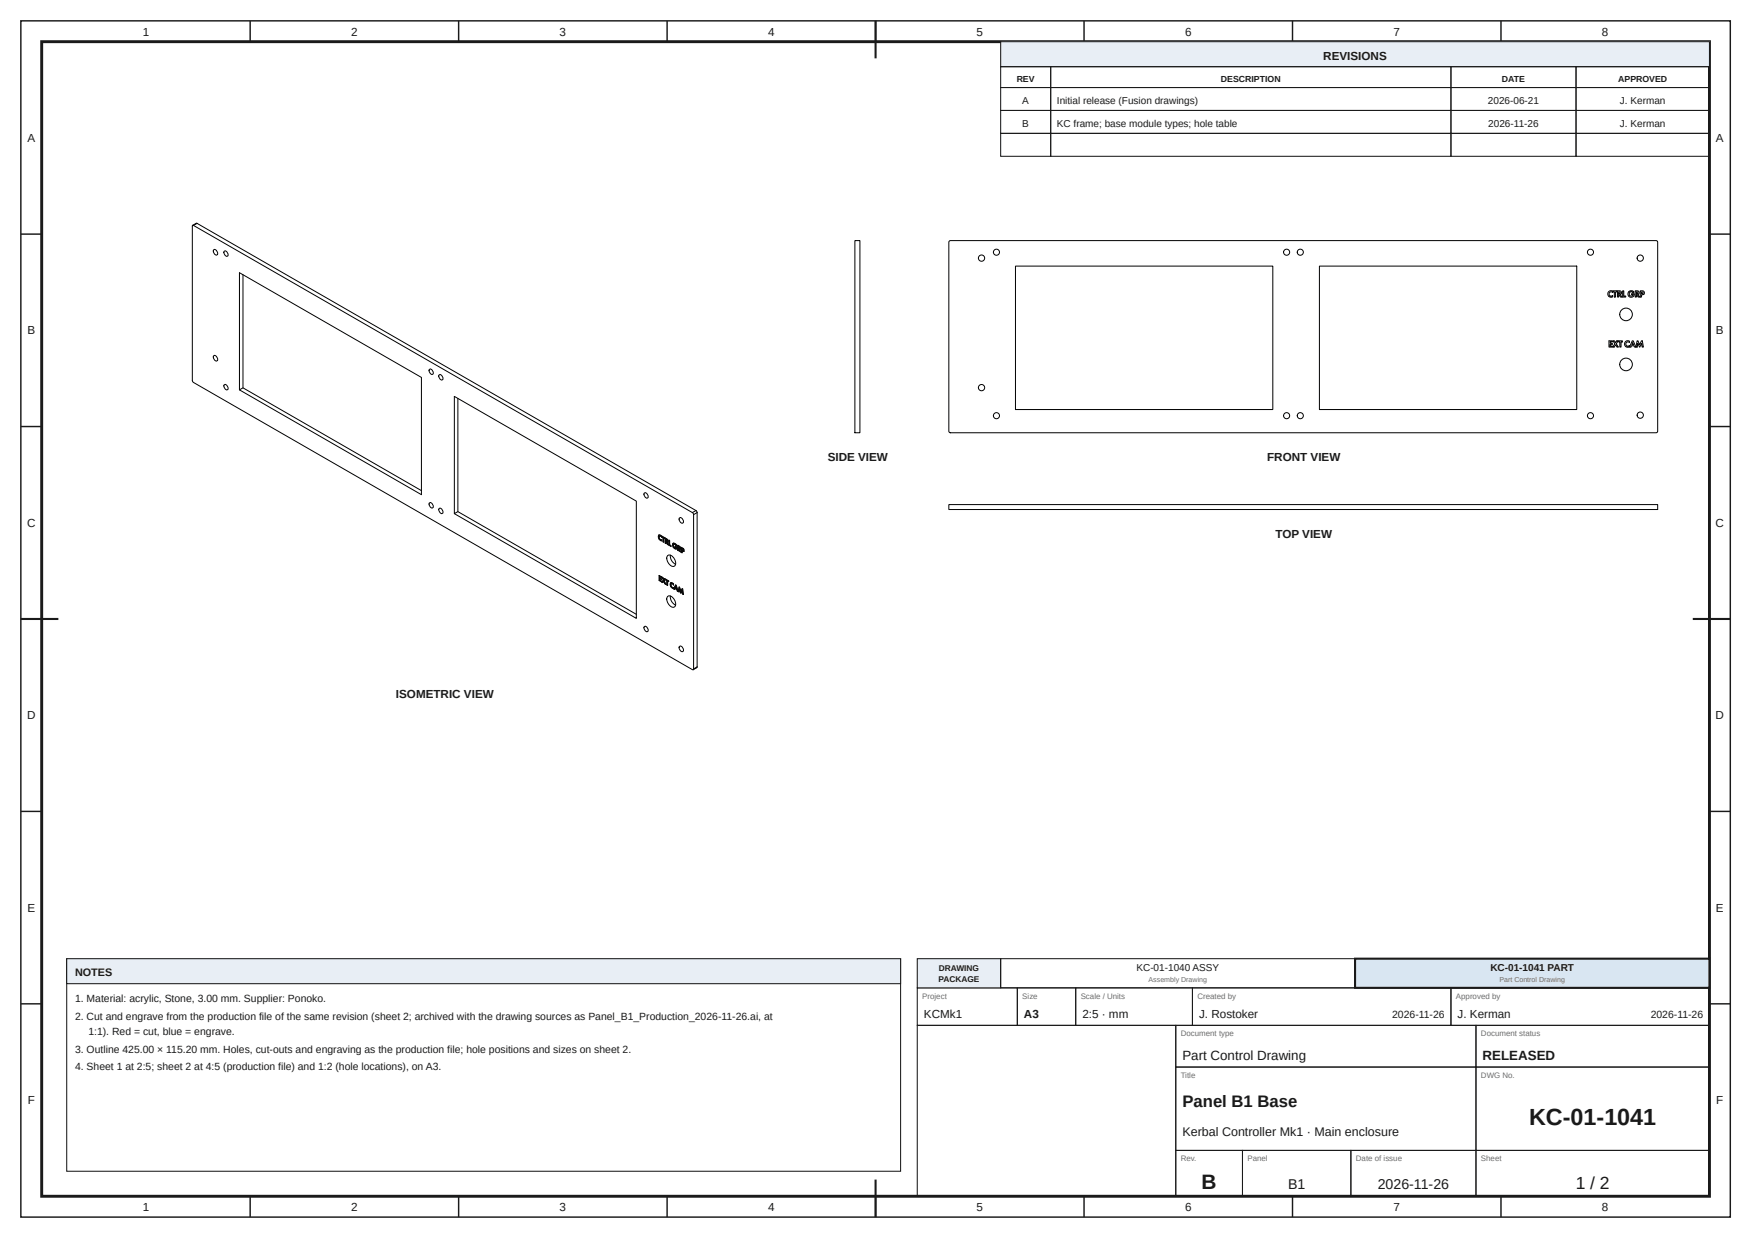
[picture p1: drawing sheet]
<svg xmlns="http://www.w3.org/2000/svg" width="420mm" height="297mm" viewBox="0 0 420 297" stroke-linecap="round" stroke-linejoin="round" font-family="sans-serif">
<g fill="none" stroke="#1a1a1a" stroke-width=".35">
<path d="M5 5h410v287h-410zM60 5v5M110 5v5M160 5v5M210 5v5M260 5v5M310 5v5M360 5v5M5 56.2h5M410 56.2h5M5 102.3h5M410 102.3h5"/>
<path d="M5 148.5h5M410 148.5h5M5 194.7h5M410 194.7h5M5 240.8h5M410 240.8h5M60 287v5M110 287v5M160 287v5M210 287v5M260 287v5M310 287v5"/>
<path d="M360 287v5"/>
</g>
<path d="M10 10h400v277h-400z" fill="none" stroke="#1a1a1a" stroke-width=".7" stroke-linecap="butt"/>
<path d="M210 5v9M5 148.5h9M406 148.5h9M210 283v9" fill="none" stroke="#1a1a1a" stroke-width=".5"/>
<path d="M240 10h170v6h-170z" fill="#e8eef5"/>
<g fill="none" stroke="#1a1a1a" stroke-width=".25">
<path d="M240 10h170v6h-170zM240 16h12v5h-12zM252 16h96v5h-96zM348 16h30v5h-30zM378 16h32v5h-32zM240 21h12v5.5h-12zM240 26.5h12v5.5h-12zM240 32h12v5.5h-12zM252 21h96v5.5h-96zM252 26.5h96v5.5h-96zM252 32h96v5.5h-96zM348 21h30v5.5h-30z"/>
<path d="M348 26.5h30v5.5h-30zM348 32h30v5.5h-30zM378 21h32v5.5h-32zM378 26.5h32v5.5h-32zM378 32h32v5.5h-32zM220 237h24v9h-24zM244 237h14v9h-14zM258 237h28v9h-28zM286 237h62v9h-62zM348 237h62v9h-62zM220 246h62v41h-62zM282 246h72v10h-72z"/>
<path d="M282 256h72v20h-72zM354 246h56v10h-56zM354 256h56v20h-56zM282 276h16v11h-16zM298 276h26v11h-26zM324 276h30v11h-30zM354 276h56v11h-56z"/>
</g>
<path d="M220 230h20v7h-20z" fill="#e8eef5"/>
<path d="M220 230h20v7h-20zM240 230h85v7h-85z" fill="none" stroke="#1a1a1a" stroke-width=".25"/>
<path d="M325 230h85v7h-85z" fill="#d9e6f2"/>
<path d="M325 230h85v7h-85z" fill="none" stroke="#1a1a1a" stroke-width=".5"/>
<g fill="none" stroke="#000" stroke-width=".24">
<path d="M46.4 54.1l-.3 .1v37.1l.2 .4 119.8 69h.1l.2-.2M46.4 54.1l119.7 68.9M47.3 53.6l-1.1 .5M47.3 53.6l-.9 .5M47.3 53.6l119.6 68.9M51.2 60a.76 .76 0 0 1 .9 .3 .76 .76 0 0 1-.1 .9l-.7-.5zM205 57.7h1.2v46.1h-1.2zM227.7 57.9l.2-.2h169.4l.3 .3v45.5l-.3 .3h-169.4l-.3-.3zM53.8 60.3a.74 .74 0 0 1 .8 .3 .74 .74 0 0 1-.1 .9l-.7-.5zM58.3 65.9v27.1M243.6 63.8h61.7v34.5h-61.7zM316.4 63.8h61.8v34.5h-61.8z"/>
<path d="M385.8 70l.4-.3 .6 .1v.4l-.5-.2-.4 .5 .3 .5 .6-.1v.3l-.6 .1-.4-.3-.2-.6zM386.8 69.8h1v.2h-.3v1.3h-.3v-1.3h-.4zM388.2 70l.4 .1-.1 .3-.3 .1zM388.6 70.6l.3-.2-.1-.4-.9-.2v1.5h.3v-.6l.5 .6h.3l-.4-.7M389.2 69.8h.3v1.2h.4v.3h-.7zM390.7 70l.4-.3 .7 .3 .1 .1-.3 .1-.3-.2-.4 .1-.2 .4 .2 .4 .5 .1 .3-.3h-.4v-.2h.7l-.2 .6-.7 .2-.5-.2-.2-.7zM392.2 69.8h.6l.3 .2v.4l-.3 .2 .5 .7h-.4l-.4-.6v.6h-.3zM392.5 70l.3 .1v.3l-.3 .1zM393.4 69.8h.7l.3 .3-.1 .5-.6 .1v.6h-.3zM393.7 70l.4 .1-.1 .3-.3 .1zM51.2 85.4a.76 .76 0 0 1 .9 .3 .76 .76 0 0 1-.1 .9l-.7-.4zM53.8 92.3a.74 .74 0 0 1 .8 .4 .74 .74 0 0 1-.1 .9l-.7-.5z"/>
<path d="M57.4 93.5l43.7 25.2v-28.2l-43.7-25.1v28.1l.9-.5 42.8 24.7M103 88.6a.74 .74 0 0 1 .8 .4 .74 .74 0 0 1-.1 .8l-.6-.4zM105.3 90a.74 .74 0 0 1 .8 .3 .74 .74 0 0 1-.1 .9l-.6-.5zM109.8 95.6v27.1M385.9 81.8h.8v.2h-.5v.4h.5v.2h-.5v.4h.5v.3h-.8zM386.9 81.8h.3l.3 .4 .3-.4h.3l-.4 .7 .5 .8h-.4l-.3-.6-.4 .6h-.3l.5-.8zM388.2 81.8h.9v.2h-.3v1.3h-.3v-1.3h-.3zM389.9 81.9l.3-.2 .6 .1v.4l-.5-.2-.4 .4 .2 .6h.5l.2-.1v.3l-.5 .1-.5-.2-.2-.8zM391.5 81.8h.2l.7 1.5h-.4l-.1-.3h-.6l-.2 .3h-.3zM391.6 82.2l.2 .5h-.4zM392.6 81.8h.3l.4 .9 .4-.9h.2l.2 1.5h-.2l-.2-.9-.4 .9-.5-.9-.1 .9h-.3zM154.5 118.3a.74 .74 0 0 1 .8 .4 .74 .74 0 0 1-.1 .8l-.6-.4z"/>
<path d="M103 120.7a.74 .74 0 0 1 .8 .3 .74 .74 0 0 1-.1 .9l-.6-.5zM105.3 122a.74 .74 0 0 1 .8 .4 .74 .74 0 0 1-.1 .8l-.6-.4zM109 123.2l43.6 25.2v-28.2l-43.6-25.1v28.1l.8-.5 42.8 24.7M158 128.4l.6 .1 .1 .4-.2-.2a.32 .32 0 0 0-.4 .1 .32 .32 0 0 0 .1 .4l.5 .3v.3l-.3-.2-.4-.4zM158.1 128.3l-.1 .3 .1 .6 .6 .5M158.1 129.3h.1M158.2 138.1v1.1l.5 .3M158.2 128.6l.3-.1 .2 .2M158.3 138.9v.3l.4 .2v.2l-.5-.4M158.3 138.4l.4 .2v-.2l-.6-.4v1.3M158.7 138.5l-.4-.1v.2l.3 .3v.2l-.3-.2 .3 .1M158.7 129.5h.1"/>
<path d="M158.8 128.8v-.2l.7 .4v.2l-.3-.1M158.8 139.6l.2 .1M158.8 128.7l.3 .2 .1 1.1M158.8 128.8l.2 .2M158.9 138.5l.3 .6-.4 .5M159.1 128.9v1M159.1 139.2l-.3 .4M159.2 139.1l-.2-.5-.2-.2 .4 .7M159.2 139.5l-.2 .3-.3-.2M159.4 138.8l.3 .1-.4 .4 .4 .9-.2-.2M159.5 138.8l-.3 .3zM159.5 129.1h-.3v1l-.2-.1"/>
<path d="M159.5 130.3v-1.2l.7 .5v.4h-.2l.3 .7-.3-.1M159.6 129.1l.1 1.2M159.7 139.2v-.2l.7 .4v.2l-.3-.2M159.7 129.4v.4h.2l-.1-.4M159.8 139l.2 .3 .1 1.1M159.8 139.1l.1 .2M159.8 129.9l.3 .6M159.8 129.4l.3 .2-.1 .2M159.8 129.9l.5 .7M159.8 129.9l-.1 .5-.1-.2M159.9 129.9h-.2M159.9 129.4h-.1"/>
<path d="M160 130h.1M160 139.3v1M160.1 133.3a1.3 1.3 0 0 1 1.8 1 .92 .92 0 0 1 .2 1 .92 .92 0 0 1-.8 .6 1.96 1.96 0 0 1-1.2-2.6zM160.4 139.5l-.3-.1v1.1l-.2-.2M160.5 129.6v1.1l.4 .3M160.5 130.7l.4 .4v-.2l-.3-.2v-1l-.2-.1v1.2M160.8 133.2a2.23 2.23 0 0 0 1.2 2.2M160.8 139.8h.3l.4 .2v.4l-.3-.4-.2 .1-.1 .2 .3 .5 .3 .1v.3l-.6-.4-.2-.6zM160.9 139.8v.7l.6 .7M161.5 130.3l.5 .2 .2 .4M161.5 130.3l-.2 .3 .2 .7M161.5 130.3h.1"/>
<path d="M161.5 130.3v.9l.4 .4 .4 .1M161.5 131.2v.1M161.6 130.6l.3-.1 .4 .4M161.9 131.2l.3 .2M162 131.1l.3 .2-.2 .2M162 131.1l-.1-.1 .5 .3-.2 .4-.7-.4M162 131v.1M162 130.7l.1 .2M162 130.7l-.4-.1-.1 .4 .3 .4 .3 .1M162.1 130.7h-.1M162.3 131.3l-.2 .2M162.6 130.8l.1 1.2"/>
<path d="M162.6 132l.1 .1 .1-.5 .4 .7M162.7 131.1v.4h.3l-.2-.4M162.8 131.1l.3 .2-.1 .2M162.8 131.6l.3 .7M162.9 131.1h-.1M162.9 124.3a.76 .76 0 0 1 .9 .3 .76 .76 0 0 1-.1 .9l-.7-.4zM163 131.8h.1M163.1 131.7l.2 .8-.2-.2M163.1 131.7h.1M163.2 131.7l-.1-.6-.6-.3v1.2M163.5 131.3l.1 1.2M163.6 131.6v.4l.2 .1"/>
<path d="M163.6 132.2l.1 .1M163.7 131.7l.2 .1-.1 .3M163.7 131.7l.1 .1M163.8 132.3h.3v-.4l-.7-.6 .1 1.2M163.8 131.6l-.1 .1M163.8 132.2h-.2v.4l-.2-.1M163.8 132.2l-.1 .1M163.8 132.2l.3 .1M163.9 131.7l-.1 .4M166.1 123l.3 .5M166.4 123.5v37M166.9 122.5l.3 .5"/>
<path d="M166.9 122.5l-.8 .5M167.2 123l-.8 .5M167.2 123v37M227.6 121.1h170v1.1h-170zM154.5 150.3a.74 .74 0 0 1 .8 .4 .74 .74 0 0 1-.1 .9l-.6-.5zM159.5 140.1l-.2-.7 .3 .7M160.1 143.1a1.3 1.3 0 0 1 1.8 1 .92 .92 0 0 1 .2 1 .92 .92 0 0 1-.8 .6 1.96 1.96 0 0 1-1.2-2.6zM160.8 143a2.22 2.22 0 0 0 1.2 2.2M161 140.7l-.1 .1M161.1 140.1l.2-.1 .2 .2M161.5 140.9v.1M161.6 141.3l.4-1 .6 1.6"/>
<path d="M161.7 141.2l.1 .2 .2-.2 .4 .2 .1 .3M161.9 141.2l.5 .2M162.1 140.4l-.4 .8 .1 .1M162.1 140.7l.2 .5zM162.1 140.7l-.1 .4 .3 .1M162.3 141.5l.2 .2M162.4 141.8l.2 .1M162.5 141.7l.1 .1M162.8 141.9h.1M162.9 155.1a.76 .76 0 0 1 .9 .4 .76 .76 0 0 1-.1 .9l-.7-.5zM162.9 140.8l-.1 1.1M163 141.3l-.1 .7-.2-.1"/>
<path d="M163.3 141.8l-.4-1-.1 1.1M163.4 142.2l-.3-.9 .2 1M163.6 141.7l-.3 .5M163.6 141.2l-.3 .6 .3-.6 .1 .1 .2 1.3-.1-.1M163.7 142.5v-.9l.2 .9M167.2 160l-.9 .7M167.2 160l-.8 .5"/>
<circle cx="235.4" cy="61.9" r=".75"/>
<circle cx="239" cy="60.5" r=".73"/>
<circle cx="308.6" cy="60.5" r=".73"/>
<circle cx="311.9" cy="60.5" r=".73"/>
<circle cx="381.5" cy="60.5" r=".73"/>
<circle cx="390" cy="75.4" r="1.51"/>
<circle cx="393.4" cy="61.9" r=".75"/>
<circle cx="235.4" cy="93" r=".75"/>
<circle cx="239" cy="99.7" r=".73"/>
<circle cx="308.6" cy="99.7" r=".73"/>
<circle cx="311.9" cy="99.7" r=".73"/>
<circle cx="381.5" cy="99.7" r=".73"/>
<circle cx="390" cy="87.4" r="1.51"/>
<circle cx="393.4" cy="99.6" r=".75"/>
</g>
<path d="M16 230h200v51h-200z" fill="none" stroke="#1a1a1a" stroke-width=".25"/>
<path d="M16 230h200v6h-200z" fill="#e8eef5"/>
<path d="M16 230h200v6h-200z" fill="none" stroke="#1a1a1a" stroke-width=".25"/>
<text font-size="5.6" fill="#1a1a1a" x="366.7" y="270">KC-01-1041</text>
<text font-size="5" fill="#1a1a1a" x="288.2" y="285.2">B</text>
<text font-size="4.2" fill="#1a1a1a" x="377.9" y="285.2">1 / 2</text>
<text font-size="4" fill="#1a1a1a" x="283.6" y="265.5">Panel B1 Base</text>
<g font-size="3.4" fill="#1a1a1a">
<text x="308.9" y="285.2">B1</text>
<text x="330.4" y="285.2">2026-11-26</text>
</g>
<g font-size="3.2" fill="#1a1a1a">
<text x="283.6" y="254.2">Part Control Drawing</text>
<text x="355.6" y="254.2">RELEASED</text>
</g>
<text font-size="3" fill="#1a1a1a" x="283.6" y="272.5">Kerbal Controller Mk1 · Main enclosure</text>
<g font-size="2.8" fill="#1a1a1a">
<text x="34.2" y="8.6">1</text>
<text x="84.2" y="8.6">2</text>
<text x="134.2" y="8.6">3</text>
<text x="184.2" y="8.6">4</text>
<text x="234.2" y="8.6">5</text>
<text x="284.2" y="8.6">6</text>
<text x="334.2" y="8.6">7</text>
<text x="384.2" y="8.6">8</text>
<text x="317.4" y="14.3">REVISIONS</text>
<text x="6.6" y="34.1">A</text>
<text x="411.6" y="34.1">A</text>
<text x="6.6" y="80.2">B</text>
<text x="411.6" y="80.2">B</text>
<text x="198.5" y="110.5">SIDE VIEW</text>
<text x="303.9" y="110.5">FRONT VIEW</text>
<text x="6.5" y="126.4">C</text>
<text x="305.9" y="129">TOP VIEW</text>
<text x="411.5" y="126.4">C</text>
<text x="95" y="167.5">ISOMETRIC VIEW</text>
<text x="6.5" y="172.6">D</text>
<text x="411.5" y="172.6">D</text>
<text x="6.6" y="218.7">E</text>
<text x="411.6" y="218.7">E</text>
<text x="221.6" y="244.2">KCMk1</text>
<text x="245.6" y="244.2">A3</text>
<text x="259.6" y="244.2">2:5 · mm</text>
<text x="287.6" y="244.2">J. Rostoker</text>
<text x="349.6" y="244.2">J. Kerman</text>
<text x="6.6" y="264.9">F</text>
<text x="411.6" y="264.9">F</text>
<text x="34.2" y="290.6">1</text>
<text x="84.2" y="290.6">2</text>
<text x="134.2" y="290.6">3</text>
<text x="184.2" y="290.6">4</text>
<text x="234.2" y="290.6">5</text>
<text x="284.2" y="290.6">6</text>
<text x="334.2" y="290.6">7</text>
<text x="384.2" y="290.6">8</text>
</g>
<text font-size="2.6" fill="#1a1a1a" x="18" y="234.2">NOTES</text>
<g font-size="2.5" fill="#1a1a1a">
<text x="18" y="240.5">1. Material: acrylic, Stone, 3.00 mm. Supplier: Ponoko.</text>
<text x="18" y="244.7">2. Cut and engrave from the production file of the same revision (sheet 2; archived with the drawing sources as Panel_B1_Production_2026-11-26.ai, at</text>
<text x="333.9" y="244.2">2026-11-26</text>
<text x="395.9" y="244.2">2026-11-26</text>
<text x="21.2" y="248.3">1:1). Red = cut, blue = engrave.</text>
<text x="18" y="252.6">3. Outline 425.00 × 115.20 mm. Holes, cut-outs and engraving as the production file; hole positions and sizes on sheet 2.</text>
<text x="18" y="256.8">4. Sheet 1 at 2:5; sheet 2 at 4:5 (production file) and 1:2 (hole locations), on A3.</text>
</g>
<g font-size="2.4" fill="#1a1a1a">
<text x="245.2" y="24.9">A</text>
<text x="253.5" y="24.9">Initial release (Fusion drawings)</text>
<text x="356.9" y="24.9">2026-06-21</text>
<text x="388.5" y="24.9">J. Kerman</text>
<text x="245.2" y="30.4">B</text>
<text x="253.5" y="30.4">KC frame; base module types; hole table</text>
<text x="357" y="30.4">2026-11-26</text>
<text x="388.5" y="30.4">J. Kerman</text>
<text x="272.6" y="233">KC-01-1040 ASSY</text>
<text x="357.5" y="233">KC-01-1041 PART</text>
</g>
<g font-size="2.1" fill="#1a1a1a">
<text x="243.8" y="19.6">REV</text>
<text x="292.8" y="19.6">DESCRIPTION</text>
<text x="360.2" y="19.6">DATE</text>
<text x="388.1" y="19.6">APPROVED</text>
</g>
<g font-size="2" fill="#1a1a1a">
<text x="225.2" y="233">DRAWING</text>
<text x="225.1" y="235.6">PACKAGE</text>
</g>
<g font-size="1.9" fill="#6b6b6b">
<text x="221.2" y="239.6">Project</text>
<text x="245.2" y="239.6">Size</text>
<text x="259.2" y="239.6">Scale / Units</text>
<text x="287.2" y="239.6">Created by</text>
<text x="349.2" y="239.6">Approved by</text>
<text x="283.2" y="248.6">Document type</text>
<text x="355.2" y="248.6">Document status</text>
<text x="283.2" y="258.6">Title</text>
<text x="355.2" y="258.6">DWG No.</text>
<text x="283.2" y="278.6">Rev.</text>
<text x="299.2" y="278.6">Panel</text>
<text x="325.2" y="278.6">Date of issue</text>
<text x="355.2" y="278.6">Sheet</text>
</g>
<g font-size="1.7" fill="#6b6b6b">
<text x="275.5" y="235.7">Assembly Drawing</text>
<text x="359.6" y="235.7">Part Control Drawing</text>
</g>
</svg>
